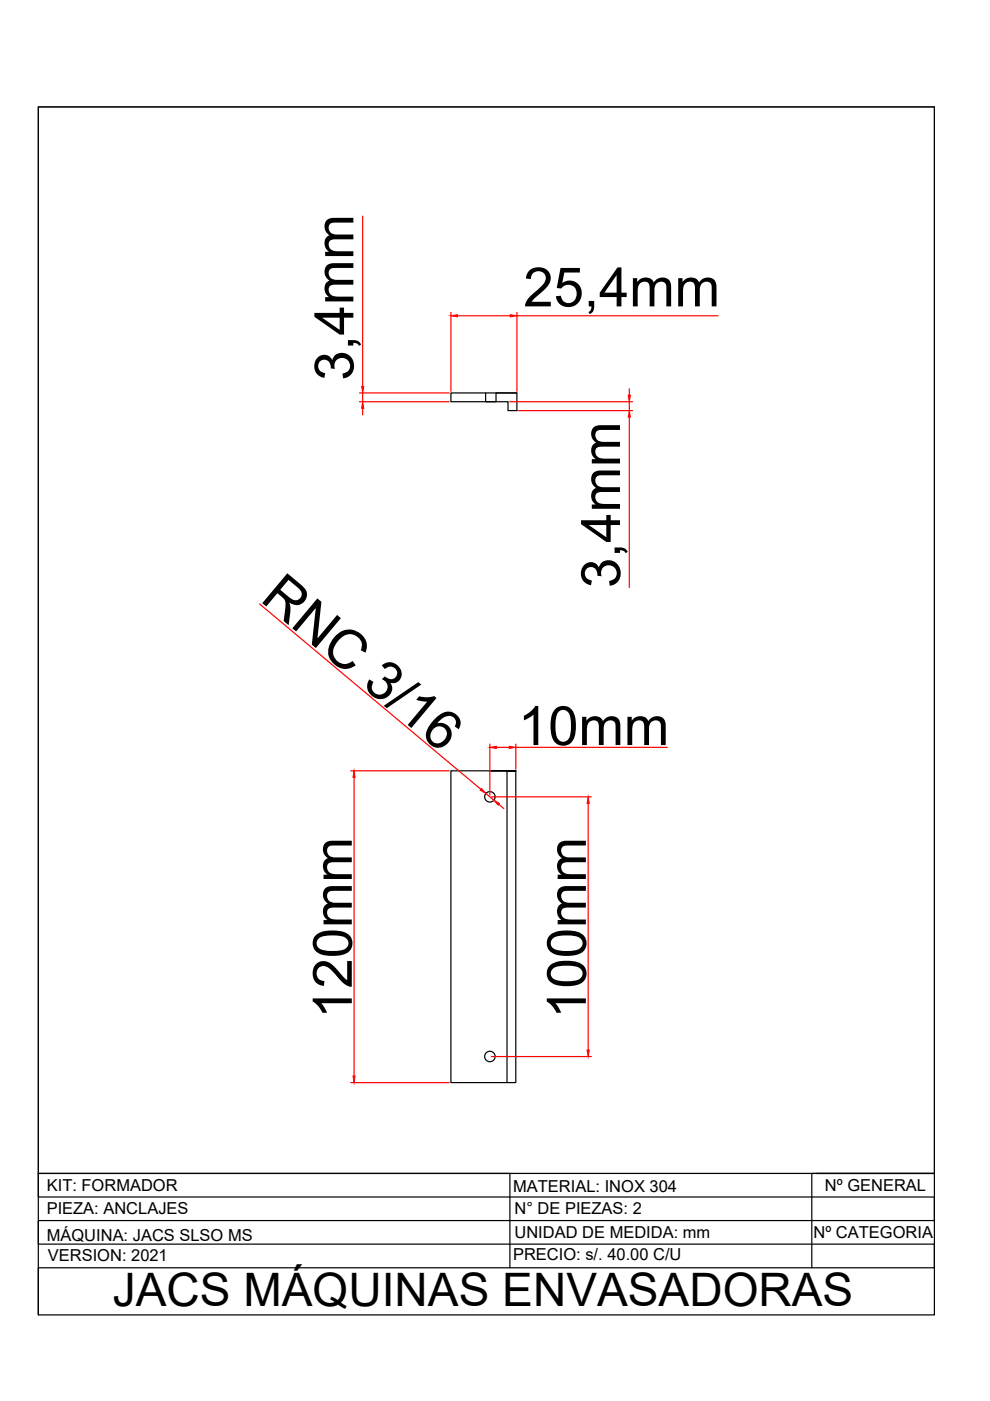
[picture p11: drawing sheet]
<svg xmlns="http://www.w3.org/2000/svg" width="210mm" height="297mm" viewBox="0 0 210 297" stroke-linecap="round" stroke-linejoin="round" font-family="sans-serif">
<!-- layer: 0 -->
<g fill="none" stroke="#000" stroke-width=".25">
<path d="M8.1 22.7h190v256.1h-190zM95.6 83.3h14v3.8h-1.9v-1.9h-12.1zM103 83.3v1.9h2.2v-1.9h4.4M103.9 163.4h5.5h-13.8v66.1h13.8v-66.1h-1.9v66.1M8.1 248.8h100v20M173.1 248.8h25M198.1 248.8h-190v5h190v5h-190v5h190v5h-190v10M198.1 248.8h-26v20"/>
<circle cx="103.9" cy="168.9" r="1.11"/>
<circle cx="103.9" cy="224" r="1.11"/>
</g>
<g fill="none" stroke="#f00" stroke-width=".25">
<path d="M76.9 45.8v36.1M95.6 66.3v16.7M97 67h11.2M109.6 66.3v16.7M109.6 67h42.6M76.2 85.2h19M76.2 83.3h19M76.9 83.3v1.9M76.9 86.6v1.3M108 85.2h26.1M109.9 87.1h24.2M133.4 82.4v1.4"/>
<path d="M133.4 85.2v1.9M133.4 88.4v36.1M55 128l47 39.3M103.9 157.8v10.8M105.2 158.5h2.8M109.4 157.8v5.3M109.4 158.5h32.1M74.4 163.4h20.8M75.1 164.8v63.3M103 168.2l1.7 1.5M104.2 169h21.2M105.8 170.5l1 .9"/>
<path d="M124.7 170.3v52.3M74.4 229.5h20.8M104.2 224h21.2"/>
</g>
<g fill="#f00" stroke="#f00" stroke-width=".21">
<path d="M95.6 67l1.4-.3v.5z"/>
<path d="M108.2 66.7l1.4 .3-1.4 .2z"/>
<path d="M133.2 83.8h.5l-.3 1.4z"/>
<path d="M133.4 87.1l.3 1.3h-.5z"/>
<path d="M75.1 163.4l.2 1.4h-.5z"/>
<path d="M74.8 228.1h.5l-.2 1.4z"/>
<path d="M103.9 158.5l1.3-.3v.5z"/>
<path d="M108 158.2l1.4 .3-1.4 .2z"/>
<path d="M124.7 169l.2 1.3h-.4z"/>
<path d="M124.5 222.6h.4l-.2 1.4z"/>
<path d="M104.7 169.7l1.2 .6-.3 .4z"/>
<path d="M102.1 167.2l.9 1-1.2-.7z"/>
<path d="M76.9 85.2l.2 1.4h-.4z"/>
<path d="M76.7 81.9h.4l-.2 1.4z"/>
</g>
<path d="M8.1 22.7h190v226.1h-190z" fill="none" stroke="#000" stroke-width=".21"/>
<g font-size="11.5">
<text x="111" y="65">25,4mm</text>
<text x="74.9" y="80.7" transform="rotate(-90 74.9 80.7)">3,4mm</text>
<text x="131.5" y="124.7" transform="rotate(-90 131.5 124.7)">3,4mm</text>
<text x="54.9" y="127.3" transform="rotate(40 54.9 127.3)">RNC 3/16</text>
<text x="109.8" y="158">10mm</text>
<text x="74.6" y="216" transform="rotate(-90 74.6 216)">120mm</text>
<text x="124.2" y="216" transform="rotate(-90 124.2 216)">100mm</text>
</g>
<text font-size="9.8" x="23.9" y="277">JACS MÁQUINAS ENVASADORAS</text>
<g font-size="3.5">
<text x="9.9" y="257.5">PIEZA: ANCLAJES</text>
<text x="9.9" y="252.5">KIT: FORMADOR</text>
<text x="108.8" y="252.6">MATERIAL: INOX 304</text>
<text x="109.1" y="257.5">N° DE PIEZAS: 2</text>
<text x="174.9" y="252.5">Nº GENERAL</text>
<text x="9.9" y="263.1">MÁQUINA: JACS SLSO MS</text>
<text x="109.1" y="262.4">UNIDAD DE MEDIDA: mm</text>
<text x="172.5" y="262.5">Nº CATEGORIA</text>
<text x="10.2" y="267.5">VERSION: 2021</text>
<text x="108.8" y="267.1">PRECIO: s/. 40.00 C/U</text>
</g>
</svg>
